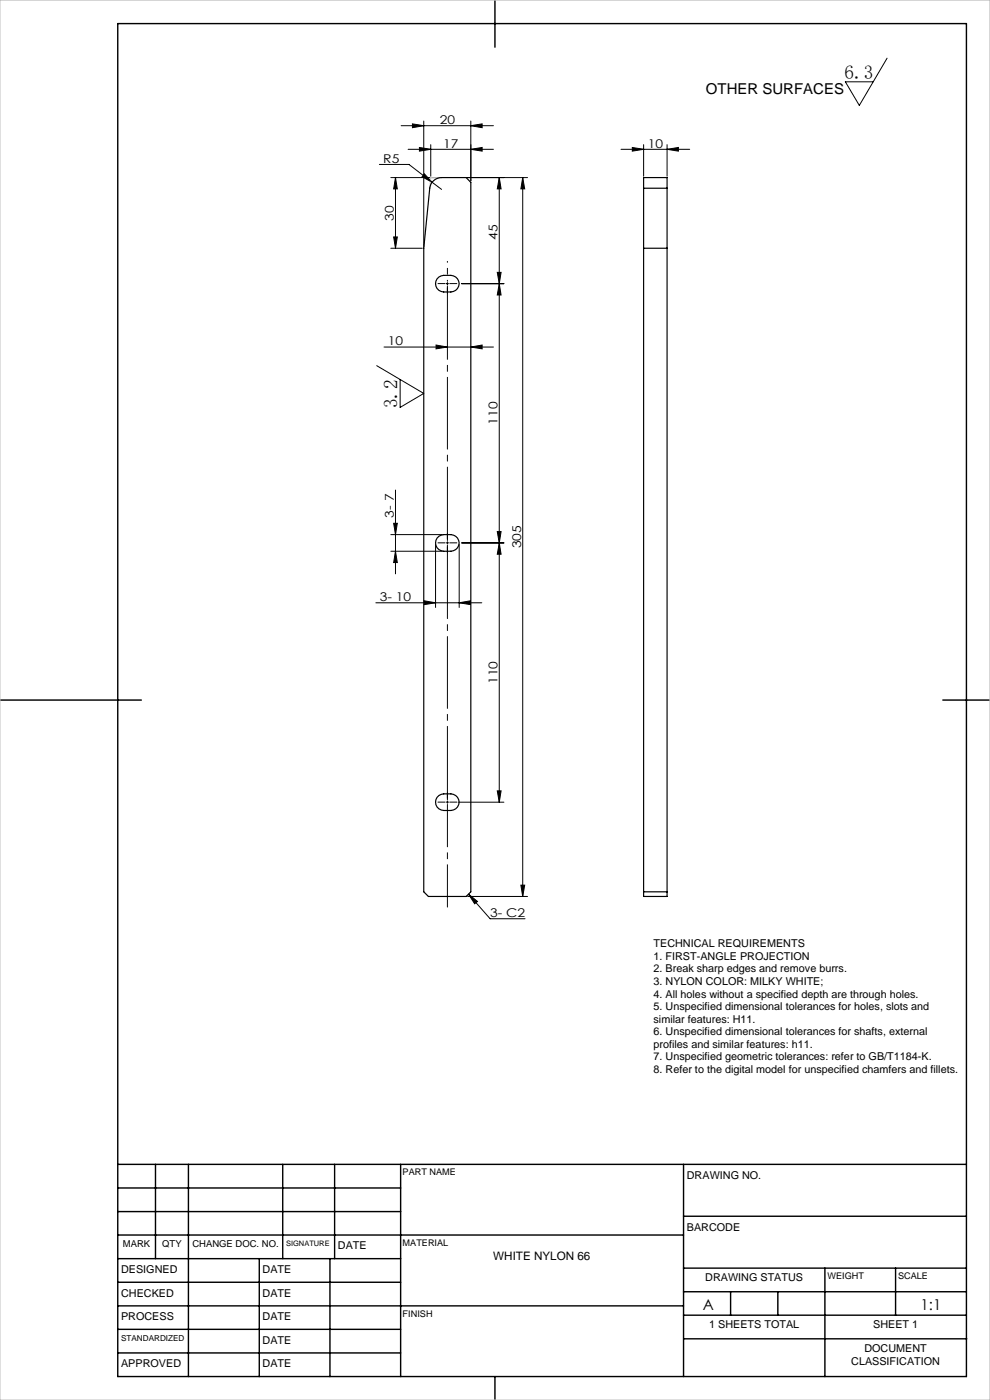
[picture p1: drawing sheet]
<svg xmlns="http://www.w3.org/2000/svg" width="210mm" height="297mm" viewBox="0 0 210 297" stroke-linecap="round" stroke-linejoin="round" font-family="sans-serif">
<g fill="none" stroke="#000" stroke-width=".21">
<path d="M188.2 12.3l-5.9 10.1-3-5h5.9M80.5 34.9h6.2l5 3.8M82.9 37.7h10.4M83.9 37.7v15M83.9 37.7l.4 2.4h-.8zM85.1 26.7h19.6M86.6 31.7h18.1M87.5 26.3l2.4 .4-2.4 .4zM89 31.3l2.4 .4-2.4 .4zM89.9 25.7v26.7M90 36.9l1.7 1.8-2.2-1.2zM91.4 30.7v6.7"/>
<path d="M91.7 38.7l2 1.5M99.2 37.7h12.7M99.9 31.7l2.4-.4v.8zM99.9 26.7l2.4-.4v.8zM99.9 25.7v12.7M105.9 37.7l.4 2.4h-.8zM105.9 37.7v132.5M110.9 37.7v152.5M110.9 37.7l.4 2.4h-.8zM131.7 31.7h14.6M134.1 31.3l2.4 .4-2.4 .4zM136.5 30.7v6.7"/>
<path d="M141.5 31.7l2.4-.4v.8zM141.5 30.7v6.7M82.9 52.7h6.7M83.5 50.3h.8l-.4 2.4zM94.9 59.9v.5M105.5 57.8h.8l-.4 2.4zM79.9 77.6l10 5.9-5 2.9v-5.9M81.5 73.6h23.2M92.5 73.2l2.4 .4-2.4 .4zM94.7 60.2h.4M97.9 60.2h9M99.9 73.6l2.4-.4v.8z"/>
<path d="M105.9 60.2l.4 2.4h-.8zM82.9 113.4h10.9M82.9 116.9h10.9M83.5 111h.8l-.4 2.4zM83.9 116.9l.4 2.4h-.8zM83.9 104v17.7M92.4 115.5v13.4M97.4 115.5v13.4M97.9 115.2h9M105.5 112.8h.8l-.4 2.4zM105.9 115.2l.4 2.4h-.8zM79.7 127.9h22.5"/>
<path d="M90 127.5l2.4 .4-2.4 .4zM97.4 127.9l2.4-.4v.8zM97.2 170.2h9.7M105.5 167.8h.8l-.4 2.4zM99.2 190.2h12.7M99.4 189.7l1.9 1.5-.6 .5zM99.4 189.7l4.6 5.2h7.4M110.5 187.8h.8l-.4 2.4z"/>
</g>
<g fill="none" stroke="#000" stroke-width=".21" stroke-dasharray="15.2 1.3 1.3 1.3">
<path d="M94.4 60.2h-1.5M94.9 60.7v1.5M95.4 60.2h1.5M94.4 115.2h-1.5M94.9 115.2h-.2M94.9 115.2v.2M94.9 115.2h.3M94.9 115.2v-.3M94.9 115.7v1.5M94.9 114.7v-1.5M95.4 115.2h1.5M94.4 170.2h-1.5"/>
<path d="M94.9 170.2h-.2M94.9 170.2v.2M94.9 170.2h.3M94.9 170.2v-.3M94.9 169.7v-1.5M95.4 170.2h1.5"/>
</g>
<path d="M94.9 59.7v-4.3" fill="none" stroke="#000" stroke-width=".21" stroke-dasharray="15.2 1.3 1.3 1.3" stroke-dashoffset="15"/>
<path d="M94.9 170.7v21.7" fill="none" stroke="#000" stroke-width=".21" stroke-dasharray="15.2 1.3 1.3 1.3" stroke-dashoffset="6.3"/>
<path d="M94.9 114.7v-54M94.9 169.7v-54" fill="none" stroke="#000" stroke-width=".21" stroke-dasharray="15.2 1.3 1.3 1.3" stroke-dashoffset="-.3"/>
<g fill="none" stroke="#000" stroke-width=".3">
<path d="M25 5h180v287h-180zM105 0v10M0 148.5h30M200 148.5h10M25 247h180M25 257h60M25 252h60M33 247v20M40 247v45M60 247v20M71 247v20M85 247v45"/>
<path d="M145 247v45M145 258h60M25 277h120M25 272h60M25 267h60M25 262h120M55 267v25M70 267v25M145 279h60M145 269h60M145 274h60M155 274v5"/>
<path d="M165 274v5M175 269v23M190 269v10M25 287h60M25 282h60M105 292v5M145.1 284h60"/>
</g>
<path d="M0 0h210v297h-210zM93.5 37.7h-2.1l-.2 2.1" fill="none" stroke="#c0c0c0" stroke-width=".21"/>
<g fill="#000">
<path d="M89 31.3l2.4 .4-2.4 .4zM99.9 31.7l2.4-.4v.8z"/>
<path d="M83.5 50.3h.8l-.4 2.4zM83.9 37.7l.4 2.4h-.8z"/>
</g>
<path d="M91.4 37.5l.1 .1-.1 .2-.1-.1z" fill="#c0c0c0"/>
<g fill="#000">
<path d="M87.5 26.3l2.4 .4-2.4 .4zM99.9 26.7l2.4-.4v.8zM92.5 73.2l2.4 .4-2.4 .4zM99.9 73.6l2.4-.4v.8z"/>
<path d="M105.9 37.7l.4 2.4h-.8zM105.5 57.8h.8l-.4 2.4zM105.9 60.2l.4 2.4h-.8zM105.5 112.8h.8l-.4 2.4zM105.9 115.2l.4 2.4h-.8zM105.5 167.8h.8l-.4 2.4zM83.5 111h.8l-.4 2.4zM83.9 116.9l.4 2.4h-.8zM110.9 37.7l.4 2.4h-.8zM110.5 187.8h.8l-.4 2.4z"/>
<path d="M134.1 31.3l2.4 .4-2.4 .4zM141.5 31.7l2.4-.4v.8z"/>
<path d="M97.4 127.9l2.4-.4v.8zM90 127.5l2.4 .4-2.4 .4z"/>
<path d="M99.4 189.7l1.9 1.5-.6 .5zM90 36.9l-.5 .6 2.2 1.2z"/>
</g>
<path d="M92 38.3a2.48 2.48 0 0 1 1.7-.6h5.2l1 1v150.5l-1 1h-8l-1-1v-136.5l1.3-12.8a2.28 2.28 0 0 1 .8-1.6zM136.5 39.9v-2.2h5v2.2M136.5 39.9v150.3h5v-150.3M136.5 39.9h5M92.7 59.2a3.2 3.2 0 0 1 4.3 0 1.76 1.76 0 0 1-1.4 2.7 2.79 2.79 0 0 1-2.9-.7 1.81 1.81 0 0 1 0-2zM136.5 52.7h5M92.7 114.2a3.2 3.2 0 0 1 4.3 0 1.76 1.76 0 0 1-1.4 2.7 2.79 2.79 0 0 1-2.9-.7 1.81 1.81 0 0 1 0-2zM92.7 169.2a3.2 3.2 0 0 1 4.3 0 1.76 1.76 0 0 1-1.4 2.7 2.79 2.79 0 0 1-2.9-.7 1.81 1.81 0 0 1 0-2zM136.5 189.2h5" fill="none" stroke="#000" stroke-width=".25"/>
<g font-size="4.1">
<text x="179.2" y="16.8">6.3</text>
<text x="84.3" y="86.6" transform="rotate(-90 84.3 86.6)">3.2</text>
</g>
<g font-size="3.2">
<text x="149.8" y="20">OTHER SURFACES</text>
<text x="149.1" y="277.9">A</text>
<text x="195.3" y="278">1:1</text>
</g>
<g font-size="2.6">
<text x="93.3" y="26.3">20</text>
<text x="81.3" y="34.5">R5</text>
<text x="94" y="31.3">17</text>
<text x="137.4" y="31.3">10</text>
<text x="83.5" y="46.8" transform="rotate(-90 83.5 46.8)">30</text>
<text x="105.5" y="50.8" transform="rotate(-90 105.5 50.8)">45</text>
<text x="82.3" y="73.2">10</text>
<text x="105.5" y="90.1" transform="rotate(-90 105.5 90.1)">110</text>
<text x="83.5" y="109.8" transform="rotate(-90 83.5 109.8)">3- 7</text>
<text x="110.5" y="116.4" transform="rotate(-90 110.5 116.4)">305</text>
<text x="80.6" y="127.5">3- 10</text>
<text x="105.5" y="145.1" transform="rotate(-90 105.5 145.1)">110</text>
<text x="104" y="194.5">3- C2</text>
</g>
<text font-size="2.5" x="104.6" y="267.3">WHITE NYLON 66</text>
<g font-size="2.3">
<text x="138.6" y="201">TECHNICAL REQUIREMENTS</text>
<text x="138.6" y="203.6">1. FIRST-ANGLE PROJECTION</text>
<text x="138.6" y="206.3">2. Break sharp edges and remove burrs.</text>
<text x="138.6" y="209">3. NYLON COLOR: MILKY WHITE;</text>
<text x="138.6" y="211.6">4. All holes without a specified depth are through holes.</text>
<text x="138.6" y="214.3">5. Unspecified dimensional tolerances for holes, slots and</text>
<text x="138.6" y="217">similar features: H11.</text>
<text x="138.6" y="219.6">6. Unspecified dimensional tolerances for shafts, external</text>
<text x="138.6" y="222.3">profiles and similar features: h11.</text>
<text x="138.6" y="224.9">7. Unspecified geometric tolerances: refer to GB/T1184-K.</text>
<text x="138.6" y="227.6">8. Refer to the digital model for unspecified chamfers and fillets.</text>
<text x="145.7" y="250">DRAWING NO.</text>
<text x="145.7" y="261">BARCODE</text>
<text x="71.7" y="265">DATE</text>
<text x="25.7" y="270">DESIGNED</text>
<text x="25.7" y="275.1">CHECKED</text>
<text x="55.7" y="270">DATE</text>
<text x="55.7" y="275.1">DATE</text>
<text x="149.6" y="271.8">DRAWING STATUS</text>
<text x="25.7" y="280.1">PROCESS</text>
<text x="55.7" y="280.1">DATE</text>
<text x="150.4" y="281.8">1 SHEETS TOTAL</text>
<text x="185.2" y="281.8">SHEET 1</text>
<text x="55.7" y="285">DATE</text>
<text x="183.4" y="286.8">DOCUMENT</text>
<text x="25.7" y="290">APPROVED</text>
<text x="55.7" y="290">DATE</text>
<text x="180.6" y="289.5">CLASSIFICATION</text>
</g>
<g font-size="2">
<text x="26.1" y="264.5">MARK</text>
<text x="34.4" y="264.5">QTY</text>
<text x="40.8" y="264.5">CHANGE DOC. NO.</text>
</g>
<g font-size="1.9">
<text x="85.4" y="249.3">PART NAME</text>
<text x="85.4" y="264.3">MATERIAL</text>
<text x="175.5" y="271.4">WEIGHT</text>
<text x="190.5" y="271.4">SCALE</text>
<text x="85.4" y="279.4">FINISH</text>
</g>
<text font-size="1.7" x="25.7" y="284.4">STANDARDIZED</text>
<text font-size="1.6" x="60.7" y="264.3">SIGNATURE</text>
</svg>
